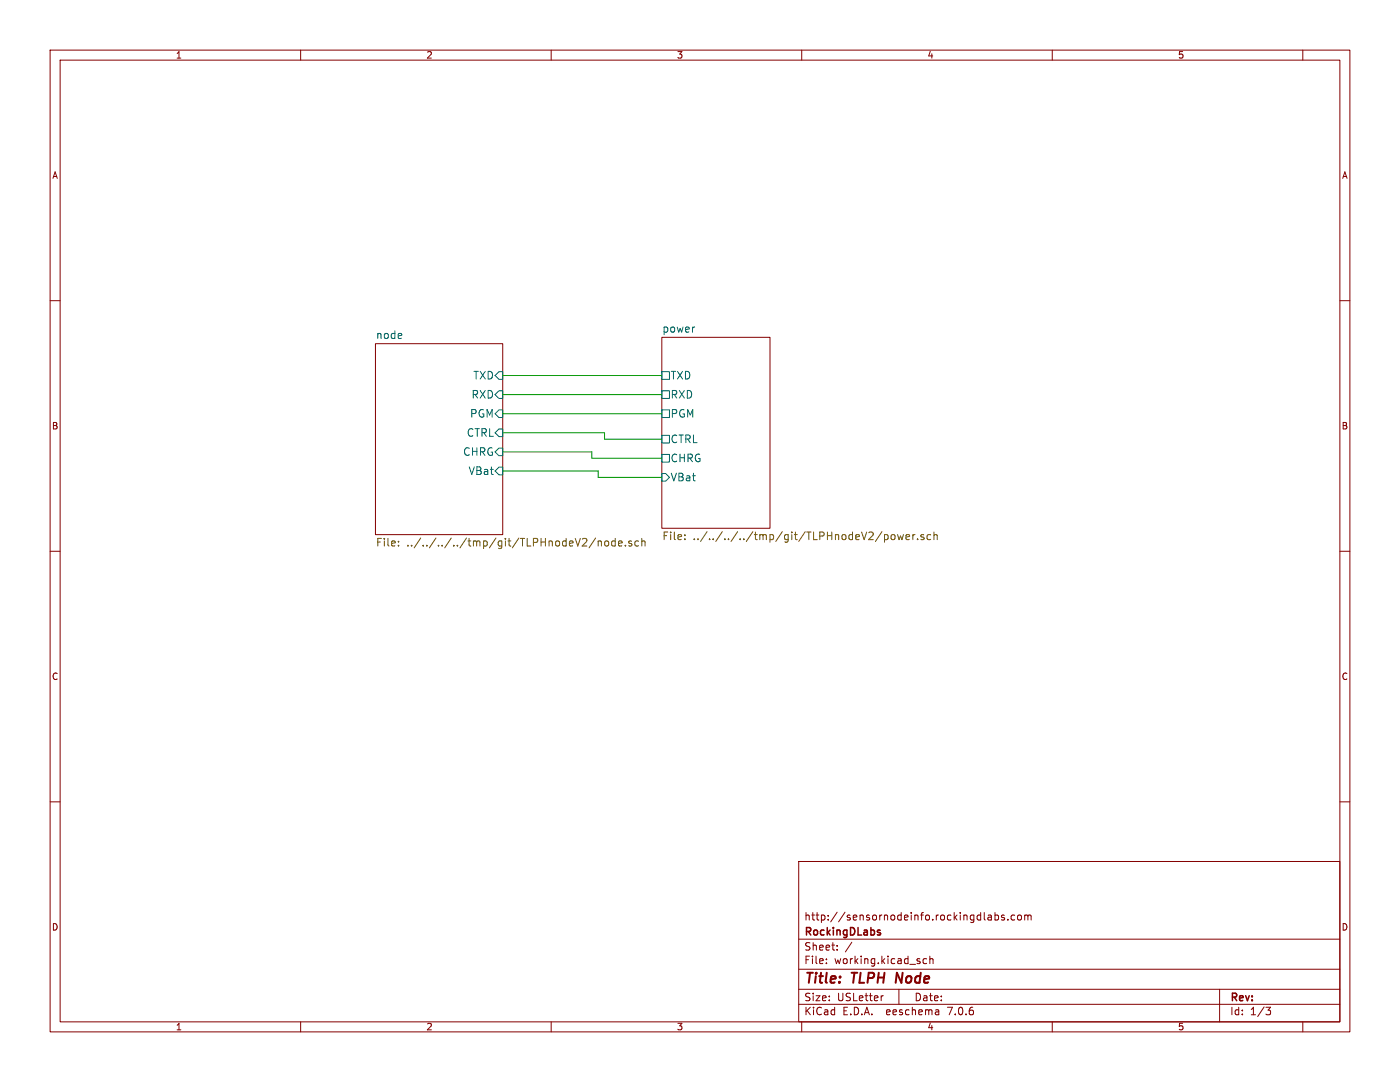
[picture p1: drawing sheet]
(kicad_sch (version 20230121) (generator eeschema)

 (paper "USLetter")

 (title_block
  (title "TLPH Node")
  (company "RockingDLabs")
  (comment 1 "http://sensornodeinfo.rockingdlabs.com"))

 (lib_symbols)


 (wire (pts (xy 118.11 91.44) (xy 132.08 91.44)) (stroke (width 0) (type default)))
 (wire (pts (xy 100.33 93.98) (xy 119.38 93.98)) (stroke (width 0) (type default)))
 (wire (pts (xy 100.33 90.17) (xy 118.11 90.17)) (stroke (width 0) (type default)))
 (wire (pts (xy 100.33 86.36) (xy 120.65 86.36)) (stroke (width 0) (type default)))
 (wire (pts (xy 132.08 78.74) (xy 100.33 78.74)) (stroke (width 0) (type default)))
 (wire (pts (xy 120.65 86.36) (xy 120.65 87.63)) (stroke (width 0) (type default)))
 (wire (pts (xy 100.33 82.55) (xy 132.08 82.55)) (stroke (width 0) (type default)))
 (wire (pts (xy 100.33 74.93) (xy 132.08 74.93)) (stroke (width 0) (type default)))
 (wire (pts (xy 119.38 95.25) (xy 132.08 95.25)) (stroke (width 0) (type default)))
 (wire (pts (xy 118.11 90.17) (xy 118.11 91.44)) (stroke (width 0) (type default)))
 (wire (pts (xy 120.65 87.63) (xy 132.08 87.63)) (stroke (width 0) (type default)))
 (wire (pts (xy 119.38 93.98) (xy 119.38 95.25)) (stroke (width 0) (type default)))

 (sheet (at 74.93 68.58) (size 25.4 38.1) (fields_autoplaced) (stroke (width 0) (type solid)) (fill (color 0 0 0 0.0000))
  (property "Sheetname" "node" (at 74.93 67.7414 0) (effects (font (size 1.524 1.524)) (justify left bottom)))
  (property "Sheetfile" "../../../../tmp/git/TLPHnodeV2/node.sch" (at 74.93 107.3662 0) (effects (font (size 1.524 1.524)) (justify left top))) (pin "TXD" input (at 100.33 74.93 0) (effects (font (size 1.524 1.524)) (justify right))) (pin "RXD" input (at 100.33 78.74 0) (effects (font (size 1.524 1.524)) (justify right))) (pin "PGM" input (at 100.33 82.55 0) (effects (font (size 1.524 1.524)) (justify right))) (pin "CTRL" input (at 100.33 86.36 0) (effects (font (size 1.524 1.524)) (justify right))) (pin "CHRG" input (at 100.33 90.17 0) (effects (font (size 1.524 1.524)) (justify right))) (pin "VBat" input (at 100.33 93.98 0) (effects (font (size 1.524 1.524)) (justify right))))

 (sheet (at 132.08 67.31) (size 21.59 38.1) (fields_autoplaced) (stroke (width 0) (type solid)) (fill (color 0 0 0 0.0000))
  (property "Sheetname" "power" (at 132.08 66.4714 0) (effects (font (size 1.524 1.524)) (justify left bottom)))
  (property "Sheetfile" "../../../../tmp/git/TLPHnodeV2/power.sch" (at 132.08 106.0962 0) (effects (font (size 1.524 1.524)) (justify left top))) (pin "VBat" input (at 132.08 95.25 180) (effects (font (size 1.524 1.524)) (justify left))) (pin "CHRG" passive (at 132.08 91.44 180) (effects (font (size 1.524 1.524)) (justify left))) (pin "CTRL" passive (at 132.08 87.63 180) (effects (font (size 1.524 1.524)) (justify left))) (pin "PGM" passive (at 132.08 82.55 180) (effects (font (size 1.524 1.524)) (justify left))) (pin "RXD" passive (at 132.08 78.74 180) (effects (font (size 1.524 1.524)) (justify left))) (pin "TXD" passive (at 132.08 74.93 180) (effects (font (size 1.524 1.524)) (justify left))))

 (sheet_instances (path "" (page "1"))))
